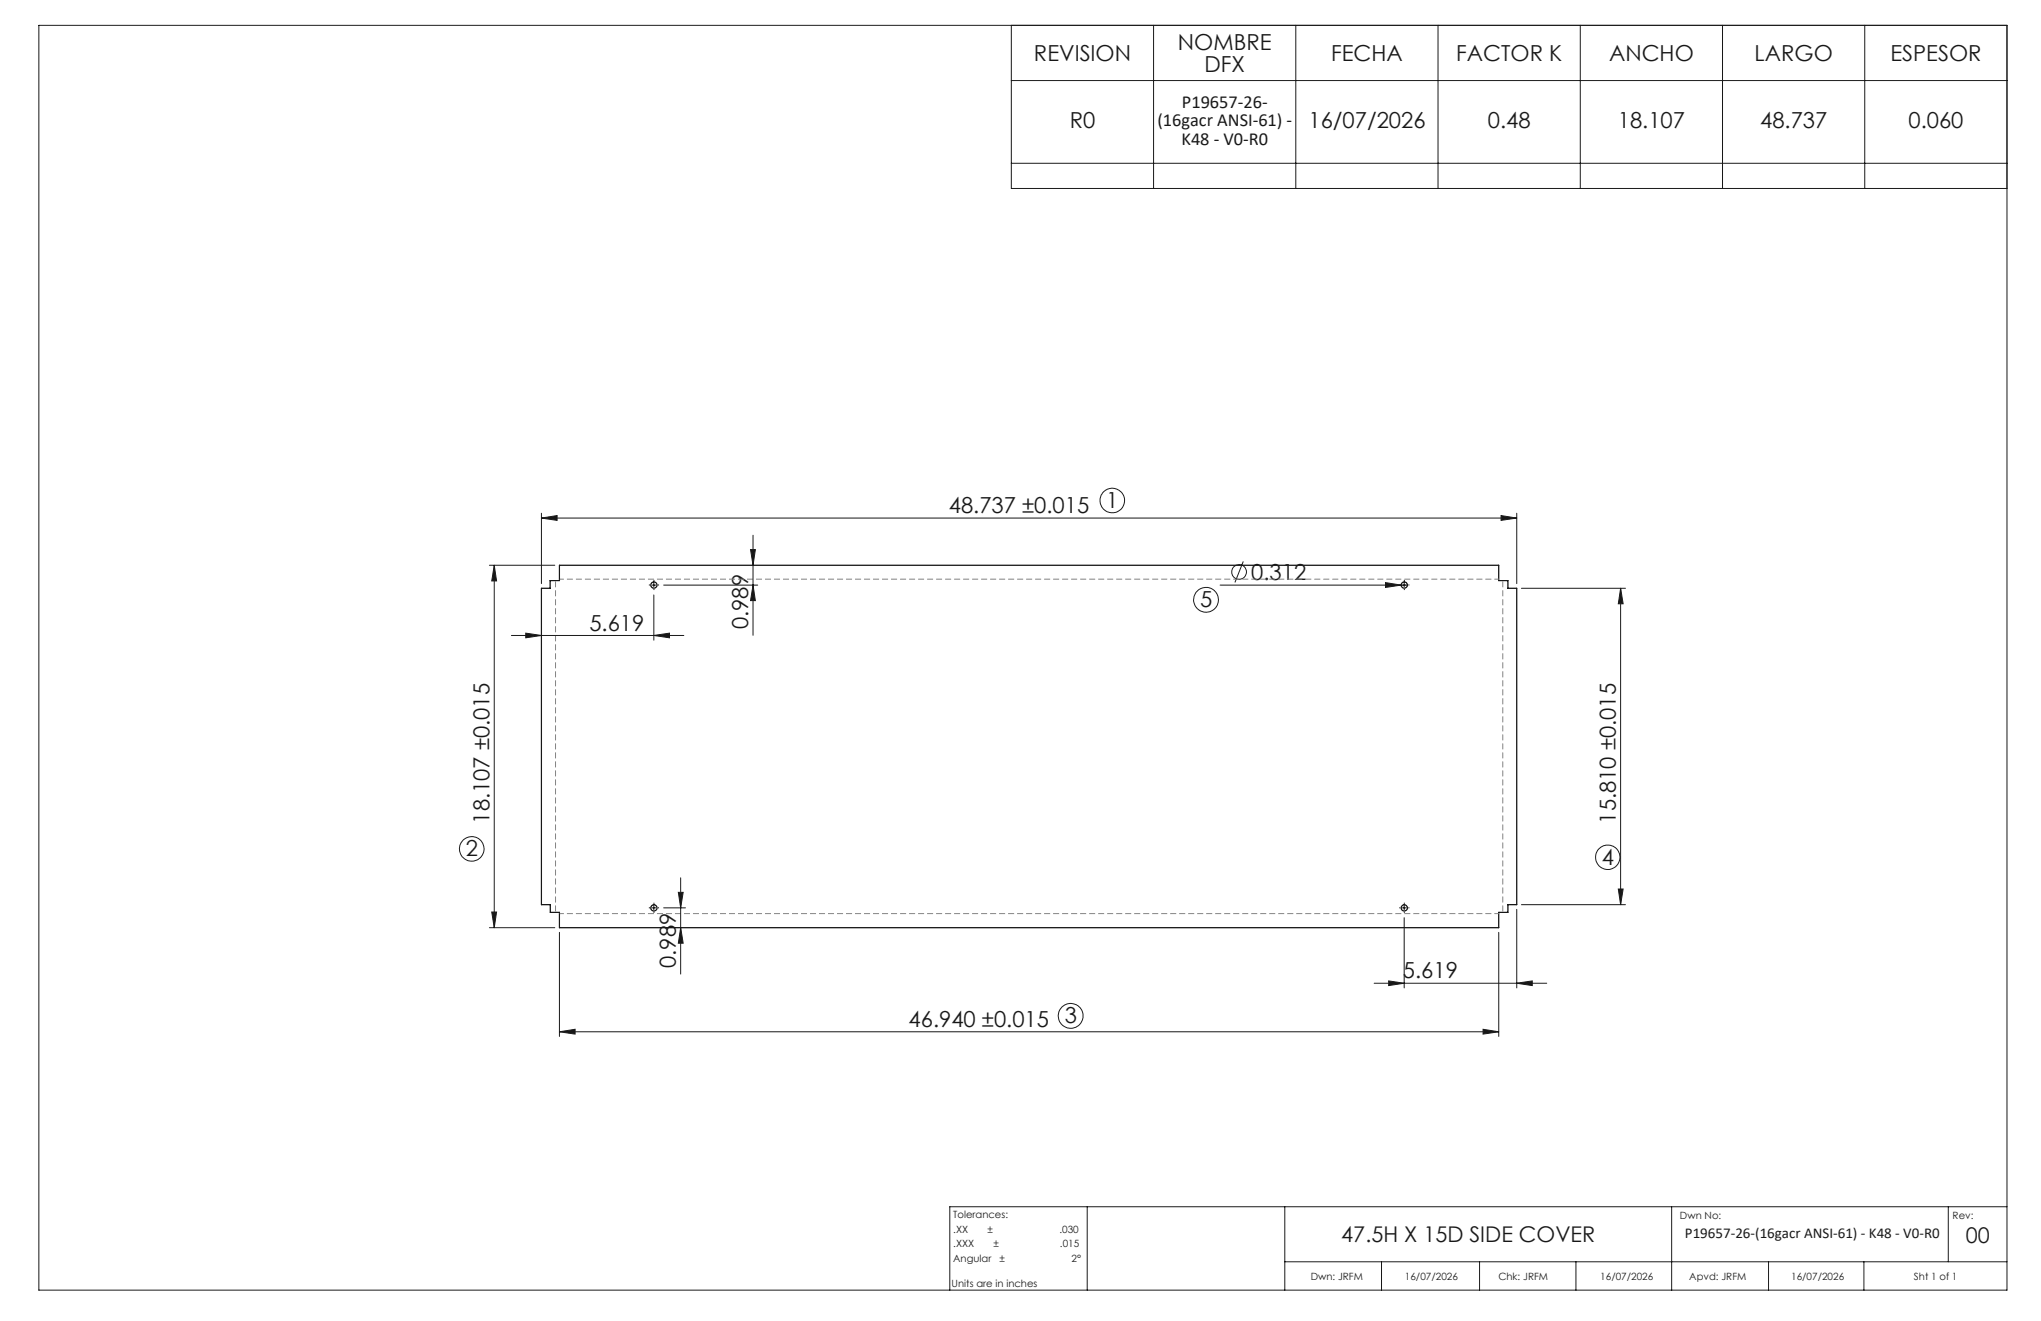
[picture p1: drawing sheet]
<svg xmlns="http://www.w3.org/2000/svg" width="432mm" height="279mm" viewBox="0 0 432 279" stroke-linecap="round" stroke-linejoin="round" font-family="sans-serif">
<g fill="none" stroke="#191924" stroke-width=".21">
<path d="M8.2 5.4h416.4v267.5h-416.4zM214 5.4v34.5h210.6M214 17h210.6M244.1 5.4v34.5M274.1 5.4v34.5M304.2 5.4v34.5M334.3 5.4v34.5M364.4 5.4v34.5M394.5 5.4v34.5M214 34.5h210.6M103.5 119.6h13.9M104.6 119.6l.5 3.3h-1.1z"/>
<path d="M104.6 119.6v76.6M114.5 109.6l3.4-.6v1.1zM114.5 108.5v14.9M114.5 109.6h206.4M158.8 116.2h1l-.5 3.4zM159.3 113.2v21.2M263 118.7l-1.7 4.5M317.6 109l3.3 .6-3.3 .5zM320.9 108.5v14.9M108.2 134.4h36.5M111.2 133.9l3.3 .5-3.3 .5zM137.9 123.8h.8"/>
<path d="M138.3 134.4l3.3-.5v1zM138.3 123.3v.8M138.3 125.8v9.6M140.4 123.8h19.9M159.3 123.8l.5 3.2h-1zM258.1 123.8h39.6M293.1 123.2l3.3 .6-3.3 .4zM297.1 123.3v.8M321.9 124.4h22M342.9 124.4l.5 3.3h-1zM342.9 124.4v66.9M103.5 196.2h13.9"/>
<path d="M104 192.9h1.1l-.5 3.3zM118.4 197.2v22M137.9 192h.8M138.3 191.6v.8M140.4 192h4.6M143.5 188.7h1l-.5 3.3zM144 196.2l.5 3.3h-1zM144 185.7v20.3M296.7 192h.8M297.1 191.6v.8M297.1 194.1v14.9M317.1 197.2v22"/>
<path d="M320.9 192.3v16.7M321.9 191.3h22M342.4 188h1l-.5 3.3zM118.4 218.2l3.3-.5v1zM118.4 218.2h198.7M290.7 208h36.5M293.8 207.5l3.3 .5-3.3 .5zM313.8 217.7l3.3 .5-3.3 .5zM320.9 208l3.3-.5v1zM230 255.2v17.7M271.8 255.2v17.7M353.7 255.2v17.7"/>
<path d="M412.2 255.2v11.7M424.6 255.2h-223.7v17.7M271.8 266.9h152.8M292.3 266.9v6M313 266.9v6M333.4 266.9v6M374.2 266.9v6M394.3 266.9v6"/>
<circle cx="235.3" cy="105.9" r="2.6"/>
<circle cx="255.2" cy="126.9" r="2.62"/>
<circle cx="262.1" cy="121" r="1.56"/>
<circle cx="99.8" cy="179.5" r="2.6"/>
<circle cx="340.1" cy="181.3" r="2.59"/>
<circle cx="226.5" cy="214.9" r="2.63"/>
</g>
<g fill="none" stroke="#000" stroke-width=".25">
<path d="M118.4 119.6h198.7v3.2h1.9v1.6h1.9v66.9h-1.9v1.7h-1.9v3.2h-198.7v-3.2h-2v-1.7h-1.9v-66.9h1.9v-1.6h2z"/>
<circle cx="138.3" cy="123.7" r=".67"/>
<circle cx="297.1" cy="123.7" r=".67"/>
<circle cx="138.3" cy="192" r=".67"/>
<circle cx="297.1" cy="192" r=".67"/>
</g>
<g fill="none" stroke="#191924" stroke-width=".21" stroke-dasharray="15.2 1.3 1.3 1.3" stroke-linecap="butt">
<path d="M137.5 123.7h-.2M138.4 124.6v.2M138.4 122.9v-.3M139.2 123.7h.2M296.3 123.7h-.3M297.1 124.6v.2M297.1 122.9v-.3M297.9 123.7h.3M137.5 192h-.2M138.4 192.8v.3M138.4 191.2v-.3M139.2 192h.2"/>
<path d="M296.3 192h-.3M297.1 192.8v.3M297.1 191.2v-.3M297.9 192h.3"/>
</g>
<path d="M117.5 122.8v70.1M317.9 192.9v-70.1" fill="none" stroke="#808080" stroke-width=".21" stroke-dasharray="1.3 .6" stroke-dashoffset="-.1" stroke-linecap="butt"/>
<path d="M317.1 122.5h-198.7M118.4 193.2h198.7" fill="none" stroke="#808080" stroke-width=".21" stroke-dasharray="1.3 .6" stroke-dashoffset=".3" stroke-linecap="butt"/>
<g fill="#191924">
<path d="M293.1 123.2l3.3 .6-3.3 .4z"/>
<path d="M114.5 109.6l3.4-.6v1.1zM317.6 109l3.3 .6-3.3 .5zM111.2 133.9l3.3 .5-3.3 .5zM138.3 134.4l3.3-.5v1z"/>
<path d="M313.8 217.7l3.3 .5-3.3 .5zM118.4 218.2l3.3-.5v1z"/>
<path d="M320.9 208l3.3-.5v1zM293.8 207.5l3.3 .5-3.3 .5z"/>
<path d="M144 196.2l.5 3.3h-1zM143.5 188.7h1l-.5 3.3z"/>
<path d="M104.6 119.6l.5 3.3h-1.1zM104 192.9h1.1l-.5 3.3zM342.9 124.4l.5 3.3h-1zM342.4 188h1l-.5 3.3zM158.8 116.2h1l-.5 3.4zM159.3 123.8l.5 3.2h-1z"/>
</g>
<g font-size="4.7" fill="#191924">
<text x="249.2" y="10.6">NOMBRE</text>
<text x="218.8" y="12.9">REVISION</text>
<text x="254.8" y="15.1">DFX</text>
<text x="281.6" y="12.9">FECHA</text>
<text x="308.1" y="12.9">FACTOR K</text>
<text x="340.4" y="12.9">ANCHO</text>
<text x="371.2" y="12.9">LARGO</text>
<text x="399.9" y="12.9">ESPESOR</text>
<text x="226.3" y="27">R0</text>
<text x="276.8" y="27">16/07/2026</text>
<text x="314.8" y="27">0.48</text>
<text x="342.3" y="27">18.107</text>
<text x="372.4" y="27">48.737</text>
<text x="403.8" y="27">0.060</text>
<text x="234.1" y="107.4">1</text>
<text x="200.7" y="108.5">48.737 ±0.015</text>
<text x="264.7" y="122.7">0.312</text>
<text x="253.9" y="128.4">5</text>
<text x="124.7" y="133.4">5.619</text>
<text x="158.3" y="133.1" transform="rotate(-90 158.3 133.1)">0.989</text>
<text x="103.6" y="174.2" transform="rotate(-90 103.6 174.2)">18.107 ±0.015</text>
<text x="341.9" y="174.2" transform="rotate(-90 341.9 174.2)">15.810 ±0.015</text>
<text x="98.5" y="181.1">2</text>
<text x="338.9" y="182.9">4</text>
<text x="143" y="204.7" transform="rotate(-90 143 204.7)">0.989</text>
<text x="296.8" y="206.9">5.619</text>
<text x="192.2" y="217.2">46.940 ±0.015</text>
<text x="225.3" y="216.4">3</text>
</g>
<g font-size="4.6" fill="#191924">
<text x="283.8" y="262.7">47.5H X 15D SIDE COVER</text>
<text x="415.9" y="263">00</text>
</g>
<g font-size="3.9" fill="#191924">
<text x="250" y="22.9">P19657-26-</text>
<text x="244.9" y="26.7">(16gacr ANSI-61) -</text>
<text x="250" y="30.6">K48 - V0-R0</text>
</g>
<text font-size="3.2" fill="#191924" x="356.5" y="261.8">P19657-26-(16gacr ANSI-61) - K48 - V0-R0</text>
<g font-size="2.1" fill="#191924">
<text x="201.7" y="257.6">Tolerances:</text>
<text x="355.4" y="257.8">Dwn No:</text>
<text x="413.1" y="257.8">Rev:</text>
<text x="201.7" y="260.7">.XX</text>
<text x="201.7" y="263.9">.XXX</text>
<text x="208.9" y="260.7">±</text>
<text x="210.2" y="263.9">±</text>
<text x="224.1" y="260.7">.030</text>
<text x="224.3" y="263.9">.015</text>
<text x="201.7" y="267">Angular</text>
<text x="211.5" y="267">±</text>
<text x="226.7" y="267">2°</text>
<text x="201.3" y="272.3">Units are in inches</text>
<text x="277.3" y="270.7">Dwn: JRFM</text>
<text x="297.2" y="270.7">16/07/2026</text>
<text x="317" y="270.7">Chk: JRFM</text>
<text x="338.6" y="270.7">16/07/2026</text>
<text x="357.4" y="270.7">Apvd: JRFM</text>
<text x="378.9" y="270.7">16/07/2026</text>
<text x="404.9" y="270.7">Sht 1 of 1</text>
</g>
</svg>
